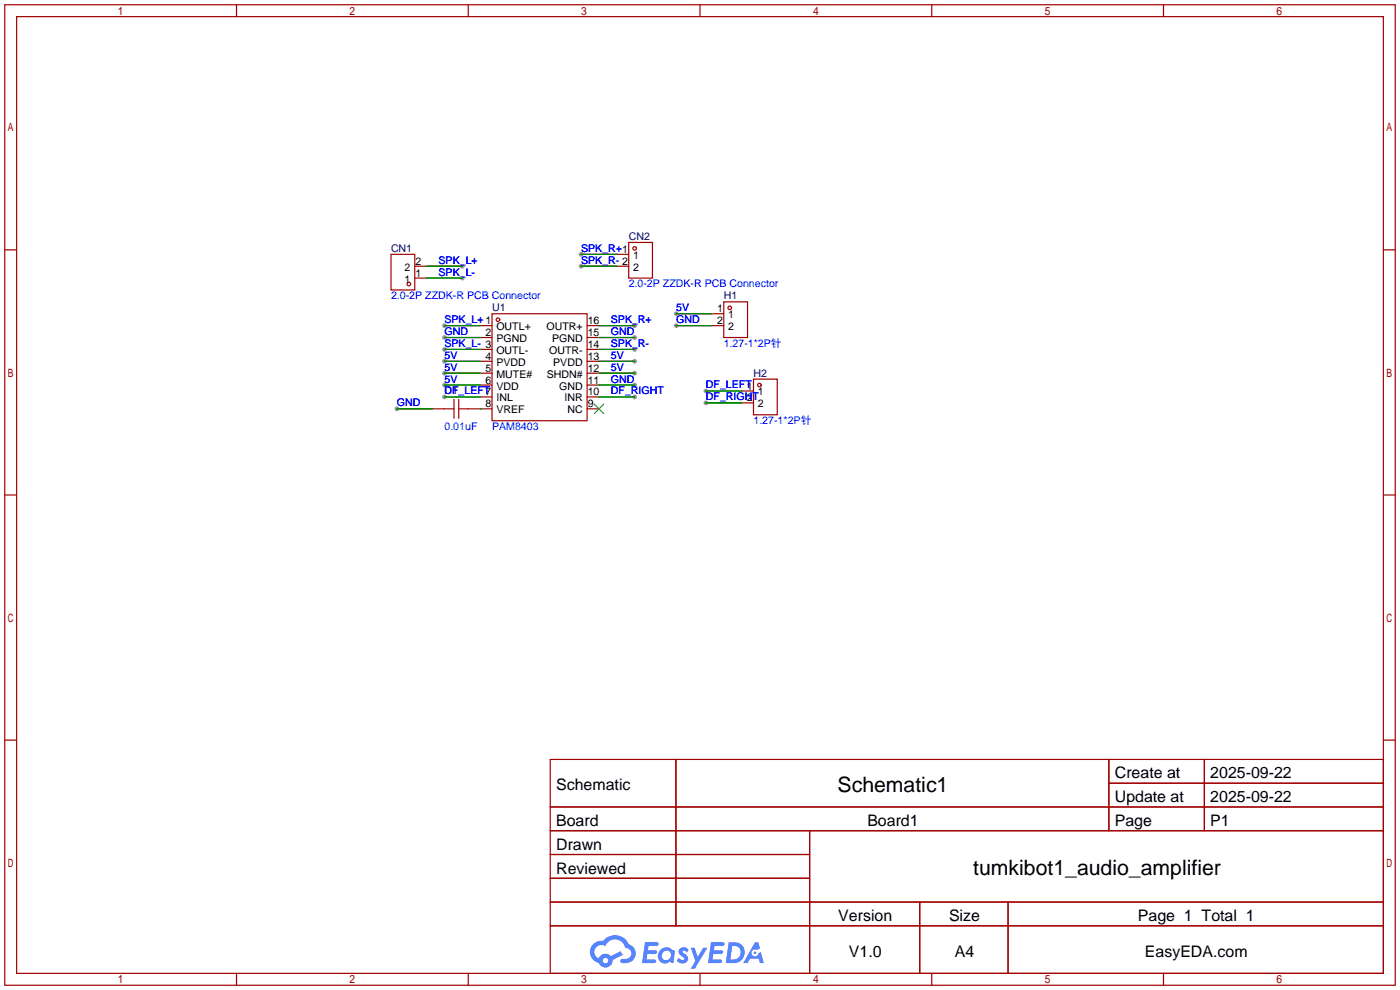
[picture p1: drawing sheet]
<svg xmlns="http://www.w3.org/2000/svg" width="299mm" height="212mm" viewBox="0 0 299 212" stroke-linecap="round" stroke-linejoin="round" font-family="sans-serif">
<g fill="#999">
<circle cx="95" cy="82.3" r=".51"/>
<circle cx="95" cy="77.2" r=".51"/>
<circle cx="135.6" cy="77.2" r=".51"/>
<circle cx="95" cy="79.8" r=".51"/>
<circle cx="135.6" cy="79.8" r=".51"/>
<circle cx="144.5" cy="67.1" r=".51"/>
<circle cx="135.6" cy="82.3" r=".51"/>
<circle cx="135.6" cy="72.1" r=".51"/>
<circle cx="95" cy="72.1" r=".51"/>
<circle cx="84.8" cy="87.4" r=".51"/>
<circle cx="144.5" cy="69.6" r=".51"/>
<circle cx="95" cy="84.8" r=".51"/>
<circle cx="150.9" cy="83.6" r=".51"/>
<circle cx="135.6" cy="84.8" r=".51"/>
<circle cx="150.9" cy="86.1" r=".51"/>
<circle cx="98.8" cy="56.9" r=".51"/>
<circle cx="95" cy="69.6" r=".51"/>
<circle cx="98.8" cy="59.4" r=".51"/>
<circle cx="95" cy="74.7" r=".51"/>
<circle cx="124.2" cy="54.4" r=".51"/>
<circle cx="124.2" cy="56.9" r=".51"/>
<circle cx="135.6" cy="69.6" r=".51"/>
<circle cx="135.6" cy="74.7" r=".51"/>
</g>
<g fill="none" stroke="#a10000" stroke-width=".25">
<path d="M1 1h297.2v209.6h-297.2zM3.6 3.6h292.1v204.4h-292.1zM50.5 1v2.6M100.1 1v2.6M149.6 1v2.6M199.1 1v2.6M248.7 1v2.6M1 53.4h2.6M295.7 53.4h2.5M1 105.8h2.6M295.7 105.8h2.5M1 158.2h2.6"/>
<path d="M295.7 158.2h2.5M117.6 162.3h178.1v45.7h-178.1zM117.6 172.5h178.1M117.6 177.5h178.1M144.5 162.3v35.6M173 177.5v30.5M237 162.3v15.2M237 167.4h58.7M257.4 162.3v15.2M117.6 182.6h55.4M117.6 192.8h178.1M117.6 187.7h55.4"/>
<path d="M117.6 197.9h178.1M196.6 192.8v15.2M215.4 192.8v15.2M50.5 208v2.6M100.1 208v2.6M149.6 208v2.6M199.1 208v2.6M248.7 208v2.6"/>
</g>
<g fill="#5487ff">
<path d="M145.3 202.7a1.3 1.3 0 0 1 1.9 .3l-.4 .6a.54 .54 0 0 0-.9-.2l.1 .2a1.34 1.34 0 0 1 .9 1.8 1.47 1.47 0 0 1-2.3-.1l.5-.6 .8 .5a.31 .31 0 0 0 .4-.3 .31 .31 0 0 0-.3-.4 1.12 1.12 0 0 1-.7-1.8z"/>
<path d="M147.6 202.5h.9l.6 2 1.2-2h.9l-2.7 4.6h-.9l1-1.7z"/>
<path d="M137.8 201.4h1.7a1.31 1.31 0 0 1 1.2 .2 .4 .4 0 0 1-.3 .5l-1.8 .1-.1 .9h1.6a.4 .4 0 0 1 .4 .4 .4 .4 0 0 1-.5 .4h-1.6l-.2 1.2h1.4a.46 .46 0 0 1 .5 0 .46 .46 0 0 1 .1 .5l-.4 .2h-2.6z"/>
<path d="M151.9 201.4h1.7a1.32 1.32 0 0 1 1.2 .2 .39 .39 0 0 1-.3 .5l-1.8 .1-.1 .9h1.6a.4 .4 0 0 1 .4 .4 .4 .4 0 0 1-.4 .4h-1.7l-.2 1.2h1.4a.46 .46 0 0 1 .5 0 .46 .46 0 0 1 .1 .5l-.4 .2h-2.6z"/>
<path d="M161.3 201.4h.8l.3 1.3-.6 .4a.75 .75 0 0 0-1.1 .3 .75 .75 0 0 0 .5 1 .75 .75 0 0 0 .9-.7l.5-.2 .6 2.3h-.8l-.3-.9h-1.8l-.5 .9h-1z"/>
<path d="M155.7 201.4l-.6 4.4h1.5a2.27 2.27 0 0 0 2.6-2.2 2.27 2.27 0 0 0-2.7-2.2zM156.5 202.1a1.5 1.5 0 0 1 1.8 1.6 1.5 1.5 0 0 1-1.9 1.4h-.3z"/>
<path d="M141.2 203a1.6 1.6 0 0 0-.3 2.3 1.6 1.6 0 0 0 2.3 .2l.7 .3 .3-2.4-.1-.3-.5-.1a1.58 1.58 0 0 0-2.4 0zM141.8 203.5a.98 .98 0 0 1 1.6 .4 .98 .98 0 0 1-1.1 1.3 .94 .94 0 0 1-.9-.7 .94 .94 0 0 1 .4-1z"/>
<path d="M126.8 201.8a2.37 2.37 0 0 0 1.1 4 1.54 1.54 0 0 0 1.8 1 1.54 1.54 0 0 0 1.2-1.6l2.2-1.1-.5-.8-2 1a1.57 1.57 0 0 0-2.7 .5 1.5 1.5 0 0 1-.7-2.1 1.5 1.5 0 0 1 2.2-.5 2.23 2.23 0 0 1 2.3-1.4 2.23 2.23 0 0 1 2 1.8 1.16 1.16 0 0 1 1.2 1.1 1.16 1.16 0 0 1-1.1 1.2h-.7a.47 .47 0 0 0-.5 .4 .47 .47 0 0 0 .4 .5 2.17 2.17 0 0 0 2.5-.9 2.17 2.17 0 0 0-.3-2.7l-.8-.4a3.2 3.2 0 0 0-5.5-.7l-1.1 .1zM128.8 205.3a.6 .6 0 0 1 1.2 0 .6 .6 0 0 1-1.2 0z"/>
<circle cx="161.4" cy="203.6" r=".28"/>
</g>
<g fill="none" stroke="#a10000" stroke-width=".25">
<path d="M83.6 54.4h5v7.6h-5zM88.6 59.4h2.6M88.6 56.9h2.6M131.8 56.9h2.6M131.8 54.4h2.6M134.4 51.8h5v7.6h-5zM102.6 69.6h2.6M102.6 72.1h2.6M102.6 74.7h2.6M102.6 77.2h2.6M102.6 79.8h2.6M105.2 67.1h20.3v22.8h-20.3z"/>
<path d="M125.5 69.6h2.5M125.5 72.1h2.5M125.5 74.7h2.5M125.5 77.2h2.5M125.5 79.8h2.5M152.1 69.6h2.6M152.1 67.1h2.6M154.7 64.5h5.1v7.6h-5.1zM92.5 87.4h4.5M97 85.3v4.1M98 87.4h7.2M98 85.3v4.1"/>
<path d="M102.6 82.3h2.6M102.6 84.8h2.6M125.5 82.3h2.5M125.5 84.8h2.5M125.5 87.4h2.5M158.5 83.6h2.5M158.5 86.1h2.5M161 81h5.1v7.6h-5.1z"/>
<circle cx="135.6" cy="53.1" r=".38"/>
<circle cx="87.4" cy="60.7" r=".38"/>
<circle cx="106.4" cy="68.3" r=".38"/>
<circle cx="156" cy="65.8" r=".38"/>
<circle cx="162.3" cy="82.3" r=".38"/>
</g>
<path d="M127 86.4l2 2M129 86.4l-2 2" fill="none" stroke="#3c3" stroke-width=".25"/>
<g fill="none" stroke="#008700" stroke-width=".25">
<path d="M91.2 56.9h7.6M91.2 59.4h7.6M124.2 56.9h7.6M124.2 54.4h7.6M95 77.2h7.6M95 79.8h7.6M95 72.1h7.6M95 69.6h7.6M95 74.7h7.6M128 77.2h7.6M128 79.8h7.6M128 72.1h7.6"/>
<path d="M128 69.6h7.6M128 74.7h7.6M144.5 67.1h7.6M144.5 69.6h7.6M84.8 87.4h7.7M95 82.3h7.6M95 84.8h7.6M102.6 87.4h.1M128 82.3h7.6M128 84.8h7.6M150.9 83.6h7.6M150.9 86.1h7.6"/>
</g>
<g font-size="4.5">
<text x="179" y="169.2">Schematic1</text>
<text x="208" y="187">tumkibot1_audio_amplifier</text>
</g>
<g font-size="3.4">
<text x="238.3" y="166.4">Create at</text>
<text x="258.7" y="166.4">2025-09-22</text>
<text x="118.9" y="168.9">Schematic</text>
<text x="238.3" y="171.4">Update at</text>
<text x="258.7" y="171.4">2025-09-22</text>
<text x="118.9" y="176.5">Board</text>
<text x="185.4" y="176.5">Board1</text>
<text x="238.3" y="176.5">Page</text>
<text x="258.7" y="176.5">P1</text>
<text x="118.9" y="181.6">Drawn</text>
<text x="118.9" y="186.7">Reviewed</text>
<text x="179.2" y="196.8">Version</text>
<text x="202.8" y="196.8">Size</text>
<text x="243.2" y="196.8">Page 1 Total 1</text>
<text x="181.4" y="204.5">V1.0</text>
<text x="204.1" y="204.5">A4</text>
<text x="244.7" y="204.5">EasyEDA.com</text>
</g>
<g font-size="2.3" fill="#000080">
<text x="83.6" y="53.8">CN1</text>
<text x="134.4" y="51.3">CN2</text>
<text x="154.7" y="64">H1</text>
<text x="105.2" y="66.5">U1</text>
<text x="161" y="80.5">H2</text>
<text x="95" y="84.3">C1</text>
</g>
<g font-size="2.3" fill="#00f">
<text x="124.2" y="53.8">SPK_R+1</text>
<text x="93.7" y="56.4">SPK_L+</text>
<text x="93.7" y="58.9">SPK_L-</text>
<text x="124.2" y="56.4">SPK_R- 2</text>
<text x="83.6" y="64">2.0-2P ZZDK-R PCB Connector</text>
<text x="134.4" y="61.4">2.0-2P ZZDK-R PCB Connector</text>
<text x="95" y="71.6">GND</text>
<text x="95" y="69.1">SPK_L+ 1</text>
<text x="130.6" y="71.6">GND</text>
<text x="130.6" y="69.1">SPK_R+</text>
<text x="144.5" y="66.5">5V</text>
<text x="144.5" y="69.1">GND</text>
<text x="95" y="76.7">5V</text>
<text x="95" y="74.1">SPK_L- 3</text>
<text x="130.6" y="76.7">5V</text>
<text x="130.6" y="74.1">SPK_R-</text>
<text x="154.7" y="74.1">1.27-1*2P针</text>
<text x="95" y="81.8">5V</text>
<text x="95" y="79.2">5V</text>
<text x="130.6" y="79.2">5V</text>
<text x="130.6" y="81.8">GND</text>
<text x="150.9" y="83">DF_LEFT</text>
<text x="84.8" y="86.8">GND</text>
<text x="95" y="84.3">DF_LEFT</text>
<text x="130.6" y="84.3">DF_RIGHT</text>
<text x="150.9" y="85.6">DF_RIGHT</text>
<text x="95" y="91.9">0.01uF</text>
<text x="105.2" y="91.9">PAM8403</text>
<text x="161" y="90.6">1.27-1*2P针</text>
</g>
<g font-size="2.3">
<text x="86.4" y="57.9">2</text>
<text x="88.8" y="59.1">1</text>
<text x="88.8" y="56.6">2</text>
<text x="135.3" y="55.3">1</text>
<text x="135.3" y="57.9">2</text>
<text x="86.4" y="60.4">1</text>
<text x="103.8" y="71.8">2</text>
<text x="106.1" y="70.6">OUTL+</text>
<text x="116.8" y="70.6">OUTR+</text>
<text x="125.6" y="71.8">15</text>
<text x="125.6" y="69.3">16</text>
<text x="153.3" y="66.7">1</text>
<text x="153.3" y="69.3">2</text>
<text x="155.6" y="68">1</text>
<text x="155.6" y="70.6">2</text>
<text x="103.8" y="76.9">4</text>
<text x="106.1" y="73.1">PGND</text>
<text x="106.1" y="75.6">OUTL-</text>
<text x="117.4" y="75.6">OUTR-</text>
<text x="118" y="73.1">PGND</text>
<text x="125.6" y="76.9">13</text>
<text x="125.6" y="74.4">14</text>
<text x="103.8" y="79.4">5</text>
<text x="103.8" y="82">6</text>
<text x="106.1" y="78.2">PVDD</text>
<text x="106.1" y="80.7">MUTE#</text>
<text x="106.1" y="83.3">VDD</text>
<text x="116.9" y="80.7">SHDN#</text>
<text x="118.2" y="78.2">PVDD</text>
<text x="119.5" y="83.3">GND</text>
<text x="125.6" y="82">11</text>
<text x="125.6" y="79.4">12</text>
<text x="159.6" y="83.3">1</text>
<text x="103.8" y="84.5">7</text>
<text x="103.8" y="87.1">8</text>
<text x="106.1" y="85.8">INL</text>
<text x="106.1" y="88.3">VREF</text>
<text x="120.6" y="85.8">INR</text>
<text x="121.3" y="88.3">NC</text>
<text x="125.6" y="87.1">9</text>
<text x="125.6" y="84.5">10</text>
<text x="159.6" y="85.8">2</text>
<text x="162" y="84.5">1</text>
<text x="162" y="87.1">2</text>
</g>
</svg>
